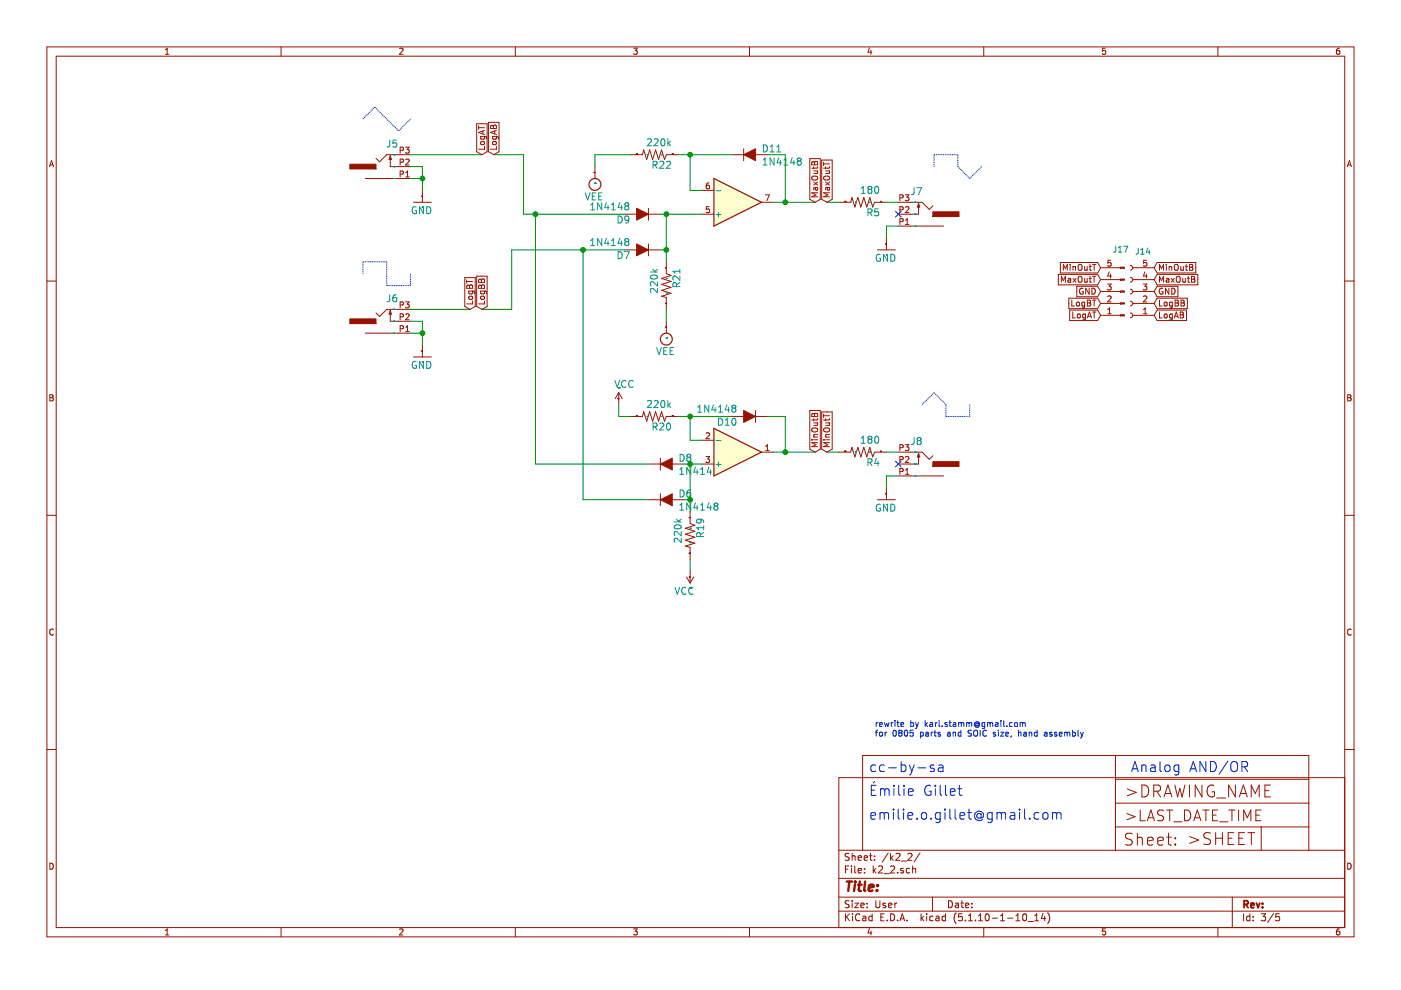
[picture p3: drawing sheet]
EESchema Schematic File Version 4
EELAYER 30 0
EELAYER END
$Descr User 11774 8268
encoding utf-8
Sheet 3 5
Title ""
Date ""
Rev ""
Comp ""
Comment1 ""
Comment2 ""
Comment3 ""
Comment4 ""
$EndDescr
Wire Wire Line
	3450 2800 3550 2800
Wire Wire Line
	3550 2800 3550 2900
Wire Wire Line
	3450 2700 3550 2700
Wire Wire Line
	3550 2700 3550 2800
Connection ~ 3550 2800
Wire Wire Line
	3450 1500 3550 1500
Wire Wire Line
	3550 1500 3550 1600
Wire Wire Line
	3450 1400 3550 1400
Wire Wire Line
	3550 1400 3550 1500
Connection ~ 3550 1500
Wire Wire Line
	7550 1900 7450 1900
Wire Wire Line
	7450 1900 7450 2000
Wire Wire Line
	7550 4000 7450 4000
Wire Wire Line
	7450 4000 7450 4100
Wire Wire Line
	4300 2600 4300 2100
Wire Wire Line
	4900 4200 4900 2100
Connection ~ 4900 2100
Wire Wire Line
	4400 1300 4400 1800
Wire Wire Line
	4400 1800 4500 1800
Wire Wire Line
	4500 1800 5250 1800
Wire Wire Line
	4500 3900 4500 1800
Connection ~ 4500 1800
Wire Wire Line
	7550 1700 7450 1700
Wire Wire Line
	5600 1800 5600 2100
Wire Wire Line
	5600 2200 5600 2100
Wire Wire Line
	5600 1800 5900 1800
Connection ~ 5600 2100
Connection ~ 5600 1800
Wire Wire Line
	5600 2600 5600 2700
Wire Wire Line
	5300 1300 5000 1300
Wire Wire Line
	5000 1300 5000 1400
Wire Wire Line
	6600 1300 6600 1700
Wire Wire Line
	6600 1700 6500 1700
Connection ~ 6600 1700
Wire Wire Line
	5700 1300 5800 1300
Wire Wire Line
	5800 1300 6150 1300
Wire Wire Line
	5900 1600 5800 1600
Wire Wire Line
	5800 1600 5800 1300
Connection ~ 5800 1300
Wire Wire Line
	5800 3900 5800 4200
Wire Wire Line
	5800 4200 5750 4200
Wire Wire Line
	5800 3900 5900 3900
Wire Wire Line
	5800 4200 5800 4300
Connection ~ 5800 4200
Connection ~ 5800 3900
Wire Wire Line
	5800 4700 5800 4800
Wire Wire Line
	5300 3500 5200 3500
Wire Wire Line
	5200 3500 5200 3400
Wire Wire Line
	6600 3500 6600 3800
Wire Wire Line
	6600 3800 6500 3800
Connection ~ 6600 3800
Wire Wire Line
	5800 3500 5700 3500
Wire Wire Line
	5900 3700 5800 3700
Wire Wire Line
	5800 3700 5800 3500
Connection ~ 5800 3500
Wire Wire Line
	7450 3800 7550 3800
$Comp
L k2-eagle-import:GND #GND10
U 1 1
P 3550 3000
AR Path="/EE95B960" Ref="#GND10"  Part="1" 
AR Path="/61896F14/EE95B960" Ref="#GND010"  Part="1" 
F 0 "#GND010" H 3550 3000 50  0001 C CNN
F 1 "GND" H 3450 2900 59  0000 L BNN
F 2 "" H 3550 3000 50  0001 C CNN
F 3 "" H 3550 3000 50  0001 C CNN
	1    3550 3000
	1    0    0    -1  
$EndComp
$Comp
L k2-eagle-import:GND #GND11
U 1 1
P 3550 1700
AR Path="/DE30151E" Ref="#GND11"  Part="1" 
AR Path="/61896F14/DE30151E" Ref="#GND011"  Part="1" 
F 0 "#GND011" H 3550 1700 50  0001 C CNN
F 1 "GND" H 3450 1600 59  0000 L BNN
F 2 "" H 3550 1700 50  0001 C CNN
F 3 "" H 3550 1700 50  0001 C CNN
	1    3550 1700
	1    0    0    -1  
$EndComp
$Comp
L k2-eagle-import:GND #GND14
U 1 1
P 7450 2100
AR Path="/A1A53D2B" Ref="#GND14"  Part="1" 
AR Path="/61896F14/A1A53D2B" Ref="#GND014"  Part="1" 
F 0 "#GND014" H 7450 2100 50  0001 C CNN
F 1 "GND" H 7350 2000 59  0000 L BNN
F 2 "" H 7450 2100 50  0001 C CNN
F 3 "" H 7450 2100 50  0001 C CNN
	1    7450 2100
	1    0    0    -1  
$EndComp
$Comp
L k2-eagle-import:PJ301_THONKICONN6 J8
U 1 1
P 7750 3900
AR Path="/C956E274" Ref="J8"  Part="1" 
AR Path="/61896F14/C956E274" Ref="J8"  Part="1" 
F 0 "J8" H 7650 4060 59  0000 L BNN
F 1 "PJ301_THONKICONN6" H 7750 3900 50  0001 C CNN
F 2 "k2:WQP_PJ_301M6" H 7750 3900 50  0001 C CNN
F 3 "" H 7750 3900 50  0001 C CNN
	1    7750 3900
	1    0    0    -1  
$EndComp
$Comp
L k2-eagle-import:PJ301_THONKICONN6 J7
U 1 1
P 7750 1800
AR Path="/E24BFC7D" Ref="J7"  Part="1" 
AR Path="/61896F14/E24BFC7D" Ref="J7"  Part="1" 
F 0 "J7" H 7650 1960 59  0000 L BNN
F 1 "PJ301_THONKICONN6" H 7750 1800 50  0001 C CNN
F 2 "k2:WQP_PJ_301M6" H 7750 1800 50  0001 C CNN
F 3 "" H 7750 1800 50  0001 C CNN
	1    7750 1800
	1    0    0    -1  
$EndComp
$Comp
L k2-eagle-import:PJ301_THONKICONN6 J5
U 1 1
P 3250 1400
AR Path="/3F991361" Ref="J5"  Part="1" 
AR Path="/61896F14/3F991361" Ref="J5"  Part="1" 
F 0 "J5" H 3150 1560 59  0000 L BNN
F 1 "PJ301_THONKICONN6" H 3250 1400 50  0001 C CNN
F 2 "k2:WQP_PJ_301M6" H 3250 1400 50  0001 C CNN
F 3 "" H 3250 1400 50  0001 C CNN
	1    3250 1400
	-1   0    0    -1  
$EndComp
$Comp
L k2-eagle-import:PJ301_THONKICONN6 J6
U 1 1
P 3250 2700
AR Path="/0FA84780" Ref="J6"  Part="1" 
AR Path="/61896F14/0FA84780" Ref="J6"  Part="1" 
F 0 "J6" H 3150 2860 59  0000 L BNN
F 1 "PJ301_THONKICONN6" H 3250 2700 50  0001 C CNN
F 2 "k2:WQP_PJ_301M6" H 3250 2700 50  0001 C CNN
F 3 "" H 3250 2700 50  0001 C CNN
	1    3250 2700
	-1   0    0    -1  
$EndComp
$Comp
L Amplifier_Operational:TL072 IC2
U 1 1
P 6200 3800
AR Path="/4F085CBE" Ref="IC2"  Part="1" 
AR Path="/61896F14/4F085CBE" Ref="IC2"  Part="1" 
F 0 "IC2" H 6300 3925 59  0001 L BNN
F 1 "TL072" H 6300 3600 59  0001 L BNN
F 2 "Package_SO:SOIC-8_3.9x4.9mm_P1.27mm" H 6200 3800 50  0001 C CNN
F 3 "" H 6200 3800 50  0001 C CNN
	1    6200 3800
	1    0    0    1   
$EndComp
$Comp
L Amplifier_Operational:TL072 IC2
U 2 1
P 6200 1700
AR Path="/4F085CAA" Ref="IC2"  Part="4" 
AR Path="/61896F14/4F085CAA" Ref="IC2"  Part="2" 
F 0 "IC2" H 6300 1825 59  0001 L BNN
F 1 "TL072" H 6300 1500 59  0001 L BNN
F 2 "Package_SO:SOIC-8_3.9x4.9mm_P1.27mm" H 6200 1700 50  0001 C CNN
F 3 "" H 6200 1700 50  0001 C CNN
	2    6200 1700
	1    0    0    1   
$EndComp
$Comp
L device:D D9
U 1 1
P 5400 1800
AR Path="/DDD22081" Ref="D9"  Part="1" 
AR Path="/61896F14/DDD22081" Ref="D9"  Part="1" 
F 0 "D9" H 5500 1819 59  0000 L BNN
F 1 "1N4148" H 5500 1709 59  0000 L BNN
F 2 "Diode_SMD:D_1206_3216Metric_Pad1.42x1.75mm_HandSolder" H 5400 1800 50  0001 C CNN
F 3 "" H 5400 1800 50  0001 C CNN
	1    5400 1800
	-1   0    0    1   
$EndComp
$Comp
L k2-eagle-import:R-US_R0402 R21
U 1 1
P 5600 2400
AR Path="/A5506F28" Ref="R21"  Part="1" 
AR Path="/61896F14/A5506F28" Ref="R21"  Part="1" 
F 0 "R21" H 5450 2459 59  0000 L BNN
F 1 "220k" H 5450 2270 59  0000 L BNN
F 2 "Resistor_SMD:R_0805_2012Metric_Pad1.20x1.40mm_HandSolder" H 5600 2400 50  0001 C CNN
F 3 "" H 5600 2400 50  0001 C CNN
	1    5600 2400
	0    1    1    0   
$EndComp
$Comp
L k2-eagle-import:R-US_R0402 R5
U 1 1
P 7250 1700
AR Path="/7EB5C539" Ref="R5"  Part="1" 
AR Path="/61896F14/7EB5C539" Ref="R5"  Part="1" 
F 0 "R5" H 7100 1759 59  0000 L BNN
F 1 "180" H 7100 1570 59  0000 L BNN
F 2 "Resistor_SMD:R_0805_2012Metric_Pad1.20x1.40mm_HandSolder" H 7250 1700 50  0001 C CNN
F 3 "" H 7250 1700 50  0001 C CNN
	1    7250 1700
	-1   0    0    1   
$EndComp
$Comp
L k2-eagle-import:R-US_R0402 R19
U 1 1
P 5800 4500
AR Path="/2F3E345E" Ref="R19"  Part="1" 
AR Path="/61896F14/2F3E345E" Ref="R19"  Part="1" 
F 0 "R19" H 5650 4559 59  0000 L BNN
F 1 "220k" H 5650 4370 59  0000 L BNN
F 2 "Resistor_SMD:R_0805_2012Metric_Pad1.20x1.40mm_HandSolder" H 5800 4500 50  0001 C CNN
F 3 "" H 5800 4500 50  0001 C CNN
	1    5800 4500
	0    1    1    0   
$EndComp
$Comp
L k2-eagle-import:GND #GND9
U 1 1
P 7450 4200
AR Path="/158B4DC7" Ref="#GND9"  Part="1" 
AR Path="/61896F14/158B4DC7" Ref="#GND09"  Part="1" 
F 0 "#GND09" H 7450 4200 50  0001 C CNN
F 1 "GND" H 7350 4100 59  0000 L BNN
F 2 "" H 7450 4200 50  0001 C CNN
F 3 "" H 7450 4200 50  0001 C CNN
	1    7450 4200
	1    0    0    -1  
$EndComp
$Comp
L k2-eagle-import:R-US_R0402 R4
U 1 1
P 7250 3800
AR Path="/E0A7EEF1" Ref="R4"  Part="1" 
AR Path="/61896F14/E0A7EEF1" Ref="R4"  Part="1" 
F 0 "R4" H 7100 3859 59  0000 L BNN
F 1 "180" H 7100 3670 59  0000 L BNN
F 2 "Resistor_SMD:R_0805_2012Metric_Pad1.20x1.40mm_HandSolder" H 7250 3800 50  0001 C CNN
F 3 "" H 7250 3800 50  0001 C CNN
	1    7250 3800
	-1   0    0    1   
$EndComp
$Comp
L k2-eagle-import:R-US_R0402 R20
U 1 1
P 5500 3500
AR Path="/1795AE17" Ref="R20"  Part="1" 
AR Path="/61896F14/1795AE17" Ref="R20"  Part="1" 
F 0 "R20" H 5350 3559 59  0000 L BNN
F 1 "220k" H 5350 3370 59  0000 L BNN
F 2 "Resistor_SMD:R_0805_2012Metric_Pad1.20x1.40mm_HandSolder" H 5500 3500 50  0001 C CNN
F 3 "" H 5500 3500 50  0001 C CNN
	1    5500 3500
	-1   0    0    1   
$EndComp
$Comp
L k2-eagle-import:A4L-LOC #FRAME6
U 1 1
P 900 7300
AR Path="/53F1DEB7" Ref="#FRAME6"  Part="1" 
AR Path="/61896F14/53F1DEB7" Ref="#FRAME6"  Part="1" 
F 0 "#FRAME6" H 900 7300 50  0001 C CNN
F 1 "A4L-LOC" H 900 7300 50  0001 C CNN
F 2 "" H 900 7300 50  0001 C CNN
F 3 "" H 900 7300 50  0001 C CNN
	1    900  7300
	1    0    0    -1  
$EndComp
$Comp
L k2-eagle-import:VEE #SUPPLY3
U 1 1
P 5600 2800
AR Path="/9BCD8B80" Ref="#SUPPLY3"  Part="1" 
AR Path="/61896F14/9BCD8B80" Ref="#SUPPLY03"  Part="1" 
F 0 "#SUPPLY03" H 5600 2800 50  0001 C CNN
F 1 "VEE" H 5525 2925 59  0000 L BNN
F 2 "" H 5600 2800 50  0001 C CNN
F 3 "" H 5600 2800 50  0001 C CNN
	1    5600 2800
	-1   0    0    1   
$EndComp
$Comp
L device:D D11
U 1 1
P 6300 1300
AR Path="/360A282A" Ref="D11"  Part="1" 
AR Path="/61896F14/360A282A" Ref="D11"  Part="1" 
F 0 "D11" H 6400 1319 59  0000 L BNN
F 1 "1N4148" H 6400 1209 59  0000 L BNN
F 2 "Diode_SMD:D_1206_3216Metric_Pad1.42x1.75mm_HandSolder" H 6300 1300 50  0001 C CNN
F 3 "" H 6300 1300 50  0001 C CNN
	1    6300 1300
	1    0    0    -1  
$EndComp
$Comp
L k2-eagle-import:R-US_R0402 R22
U 1 1
P 5500 1300
AR Path="/C50A2A09" Ref="R22"  Part="1" 
AR Path="/61896F14/C50A2A09" Ref="R22"  Part="1" 
F 0 "R22" H 5350 1359 59  0000 L BNN
F 1 "220k" H 5350 1170 59  0000 L BNN
F 2 "Resistor_SMD:R_0805_2012Metric_Pad1.20x1.40mm_HandSolder" H 5500 1300 50  0001 C CNN
F 3 "" H 5500 1300 50  0001 C CNN
	1    5500 1300
	-1   0    0    1   
$EndComp
$Comp
L k2-eagle-import:VEE #SUPPLY5
U 1 1
P 5000 1500
AR Path="/64E24A77" Ref="#SUPPLY5"  Part="1" 
AR Path="/61896F14/64E24A77" Ref="#SUPPLY05"  Part="1" 
F 0 "#SUPPLY05" H 5000 1500 50  0001 C CNN
F 1 "VEE" H 4925 1625 59  0000 L BNN
F 2 "" H 5000 1500 50  0001 C CNN
F 3 "" H 5000 1500 50  0001 C CNN
	1    5000 1500
	-1   0    0    1   
$EndComp
$Comp
L device:D D6
U 1 1
P 5600 4200
AR Path="/253AB098" Ref="D6"  Part="1" 
AR Path="/61896F14/253AB098" Ref="D6"  Part="1" 
F 0 "D6" H 5700 4219 59  0000 L BNN
F 1 "1N4148" H 5700 4109 59  0000 L BNN
F 2 "Diode_SMD:D_1206_3216Metric_Pad1.42x1.75mm_HandSolder" H 5600 4200 50  0001 C CNN
F 3 "" H 5600 4200 50  0001 C CNN
	1    5600 4200
	1    0    0    -1  
$EndComp
$Comp
L k2-eagle-import:VCC #P+4
U 1 1
P 5800 4800
AR Path="/40DCAEBA" Ref="#P+4"  Part="1" 
AR Path="/61896F14/40DCAEBA" Ref="#P+04"  Part="1" 
F 0 "#P+04" H 5800 4800 50  0001 C CNN
F 1 "VCC" H 5760 4940 59  0000 L BNN
F 2 "" H 5800 4800 50  0001 C CNN
F 3 "" H 5800 4800 50  0001 C CNN
	1    5800 4800
	-1   0    0    1   
$EndComp
$Comp
L device:D D10
U 1 1
P 6300 3500
AR Path="/09A3DC3A" Ref="D10"  Part="1" 
AR Path="/61896F14/09A3DC3A" Ref="D10"  Part="1" 
F 0 "D10" H 6400 3519 59  0000 L BNN
F 1 "1N4148" H 6400 3409 59  0000 L BNN
F 2 "Diode_SMD:D_1206_3216Metric_Pad1.42x1.75mm_HandSolder" H 6300 3500 50  0001 C CNN
F 3 "" H 6300 3500 50  0001 C CNN
	1    6300 3500
	-1   0    0    1   
$EndComp
$Comp
L k2-eagle-import:VCC #P+7
U 1 1
P 5200 3400
AR Path="/F95C80BF" Ref="#P+7"  Part="1" 
AR Path="/61896F14/F95C80BF" Ref="#P+07"  Part="1" 
F 0 "#P+07" H 5200 3400 50  0001 C CNN
F 1 "VCC" H 5160 3540 59  0000 L BNN
F 2 "" H 5200 3400 50  0001 C CNN
F 3 "" H 5200 3400 50  0001 C CNN
	1    5200 3400
	1    0    0    -1  
$EndComp
Wire Notes Line
	3050 1000 3150 900 
Wire Notes Line
	3150 900  3350 1100
Wire Notes Line
	3350 1100 3450 1000
Wire Notes Line
	3050 2300 3050 2200
Wire Notes Line
	3050 2200 3250 2200
Wire Notes Line
	3250 2200 3250 2400
Wire Notes Line
	3250 2400 3450 2400
Wire Notes Line
	3450 2400 3450 2300
Wire Notes Line
	7850 1400 7850 1300
Wire Notes Line
	7850 1300 8050 1300
Wire Notes Line
	8050 1300 8050 1400
Wire Notes Line
	8050 1400 8150 1500
Wire Notes Line
	8150 1500 8250 1400
Wire Notes Line
	7750 3400 7850 3300
Wire Notes Line
	7850 3300 7950 3400
Wire Notes Line
	7950 3400 7950 3500
Wire Notes Line
	7950 3500 8150 3500
Wire Notes Line
	8150 3500 8150 3400
Text Notes 7300 6500 0    85   ~ 0
cc-by-sa
Text Notes 9500 6500 0    85   ~ 0
Analog AND/OR
Text Notes 7300 6700 0    85   ~ 0
Émilie Gillet
Text Notes 7300 6900 0    85   ~ 0
emilie.o.gillet@gmail.com
Wire Wire Line
	4900 2100 5250 2100
NoConn ~ 7550 3900
NoConn ~ 7550 1800
Wire Wire Line
	4300 2100 4900 2100
Text Notes 7350 6200 0    50   ~ 0
rewrite by karl.stamm@gmail.com\nfor 0805 parts and SOIC size, hand assembly
Wire Wire Line
	5450 4200 4900 4200
Wire Wire Line
	5750 3900 5800 3900
Wire Wire Line
	5450 3900 4500 3900
$Comp
L device:D D8
U 1 1
P 5600 3900
AR Path="/E23C0B44" Ref="D8"  Part="1" 
AR Path="/61896F14/E23C0B44" Ref="D8"  Part="1" 
F 0 "D8" H 5700 3919 59  0000 L BNN
F 1 "1N4148" H 5700 3809 59  0000 L BNN
F 2 "Diode_SMD:D_1206_3216Metric_Pad1.42x1.75mm_HandSolder" H 5600 3900 50  0001 C CNN
F 3 "" H 5600 3900 50  0001 C CNN
	1    5600 3900
	1    0    0    -1  
$EndComp
Wire Wire Line
	6450 3500 6600 3500
Wire Wire Line
	6150 3500 5800 3500
Wire Wire Line
	5550 1800 5600 1800
Wire Wire Line
	5550 2100 5600 2100
$Comp
L device:D D7
U 1 1
P 5400 2100
AR Path="/C9058996" Ref="D7"  Part="1" 
AR Path="/61896F14/C9058996" Ref="D7"  Part="1" 
F 0 "D7" H 5500 2119 59  0000 L BNN
F 1 "1N4148" H 5500 2009 59  0000 L BNN
F 2 "Diode_SMD:D_1206_3216Metric_Pad1.42x1.75mm_HandSolder" H 5400 2100 50  0001 C CNN
F 3 "" H 5400 2100 50  0001 C CNN
	1    5400 2100
	-1   0    0    1   
$EndComp
Wire Wire Line
	6450 1300 6600 1300
$Comp
L Connector:Conn_01x05_Female J?
U 1 1
P 9500 2450
AR Path="/61896CD9/61AE37D0" Ref="J?"  Part="1" 
AR Path="/61896F14/61AE37D0" Ref="J14"  Part="1" 
F 0 "J14" H 9392 2117 50  0000 C CNN
F 1 "Conn_01x05_Female" H 9392 2116 50  0001 C CNN
F 2 "Connector_PinHeader_2.54mm:PinHeader_1x05_P2.54mm_Vertical" H 9500 2450 50  0001 C CNN
F 3 "~" H 9500 2450 50  0001 C CNN
	1    9500 2450
	-1   0    0    1   
$EndComp
$Comp
L Connector:Conn_01x05_Male J?
U 1 1
P 9450 2450
AR Path="/61896CD9/61AE37D6" Ref="J?"  Part="1" 
AR Path="/61896F14/61AE37D6" Ref="J17"  Part="1" 
F 0 "J17" H 9550 2100 50  0000 R CNN
F 1 "Conn_01x05_Male" H 9422 2473 50  0001 R CNN
F 2 "Connector_PinHeader_2.54mm:PinHeader_1x05_P2.54mm_Vertical" H 9450 2450 50  0001 C CNN
F 3 "~" H 9450 2450 50  0001 C CNN
	1    9450 2450
	-1   0    0    1   
$EndComp
Text GLabel 9700 2550 2    50   Input ~ 0
LogBB
Text GLabel 9700 2650 2    50   Input ~ 0
LogAB
Text GLabel 9700 2350 2    50   Input ~ 0
MaxOutB
Text GLabel 9700 2450 2    50   Input ~ 0
GND
Text GLabel 9700 2250 2    50   Input ~ 0
MinOutB
Text GLabel 9250 2350 0    50   Input ~ 0
MaxOutT
Text GLabel 9250 2250 0    50   Input ~ 0
MinOutT
Text GLabel 9250 2550 0    50   Input ~ 0
LogBT
Text GLabel 9250 2450 0    50   Input ~ 0
GND
Text GLabel 9250 2650 0    50   Input ~ 0
LogAT
Text GLabel 6950 3800 1    50   Input ~ 0
MinOutT
Text GLabel 6850 3800 1    50   Input ~ 0
MinOutB
Text GLabel 6950 1700 1    50   Input ~ 0
MaxOutT
Text GLabel 6850 1700 1    50   Input ~ 0
MaxOutB
Text GLabel 4050 2600 1    50   Input ~ 0
LogBB
Text GLabel 3950 2600 1    50   Input ~ 0
LogBT
Text GLabel 4150 1300 1    50   Input ~ 0
LogAB
Text GLabel 4050 1300 1    50   Input ~ 0
LogAT
Wire Wire Line
	3450 1300 4050 1300
Wire Wire Line
	4150 1300 4400 1300
Wire Wire Line
	3450 2600 3950 2600
Wire Wire Line
	4050 2600 4300 2600
Wire Wire Line
	6600 1700 6850 1700
Wire Wire Line
	6950 1700 7050 1700
Wire Wire Line
	6600 3800 6850 3800
Wire Wire Line
	6950 3800 7050 3800
$EndSCHEMATC
